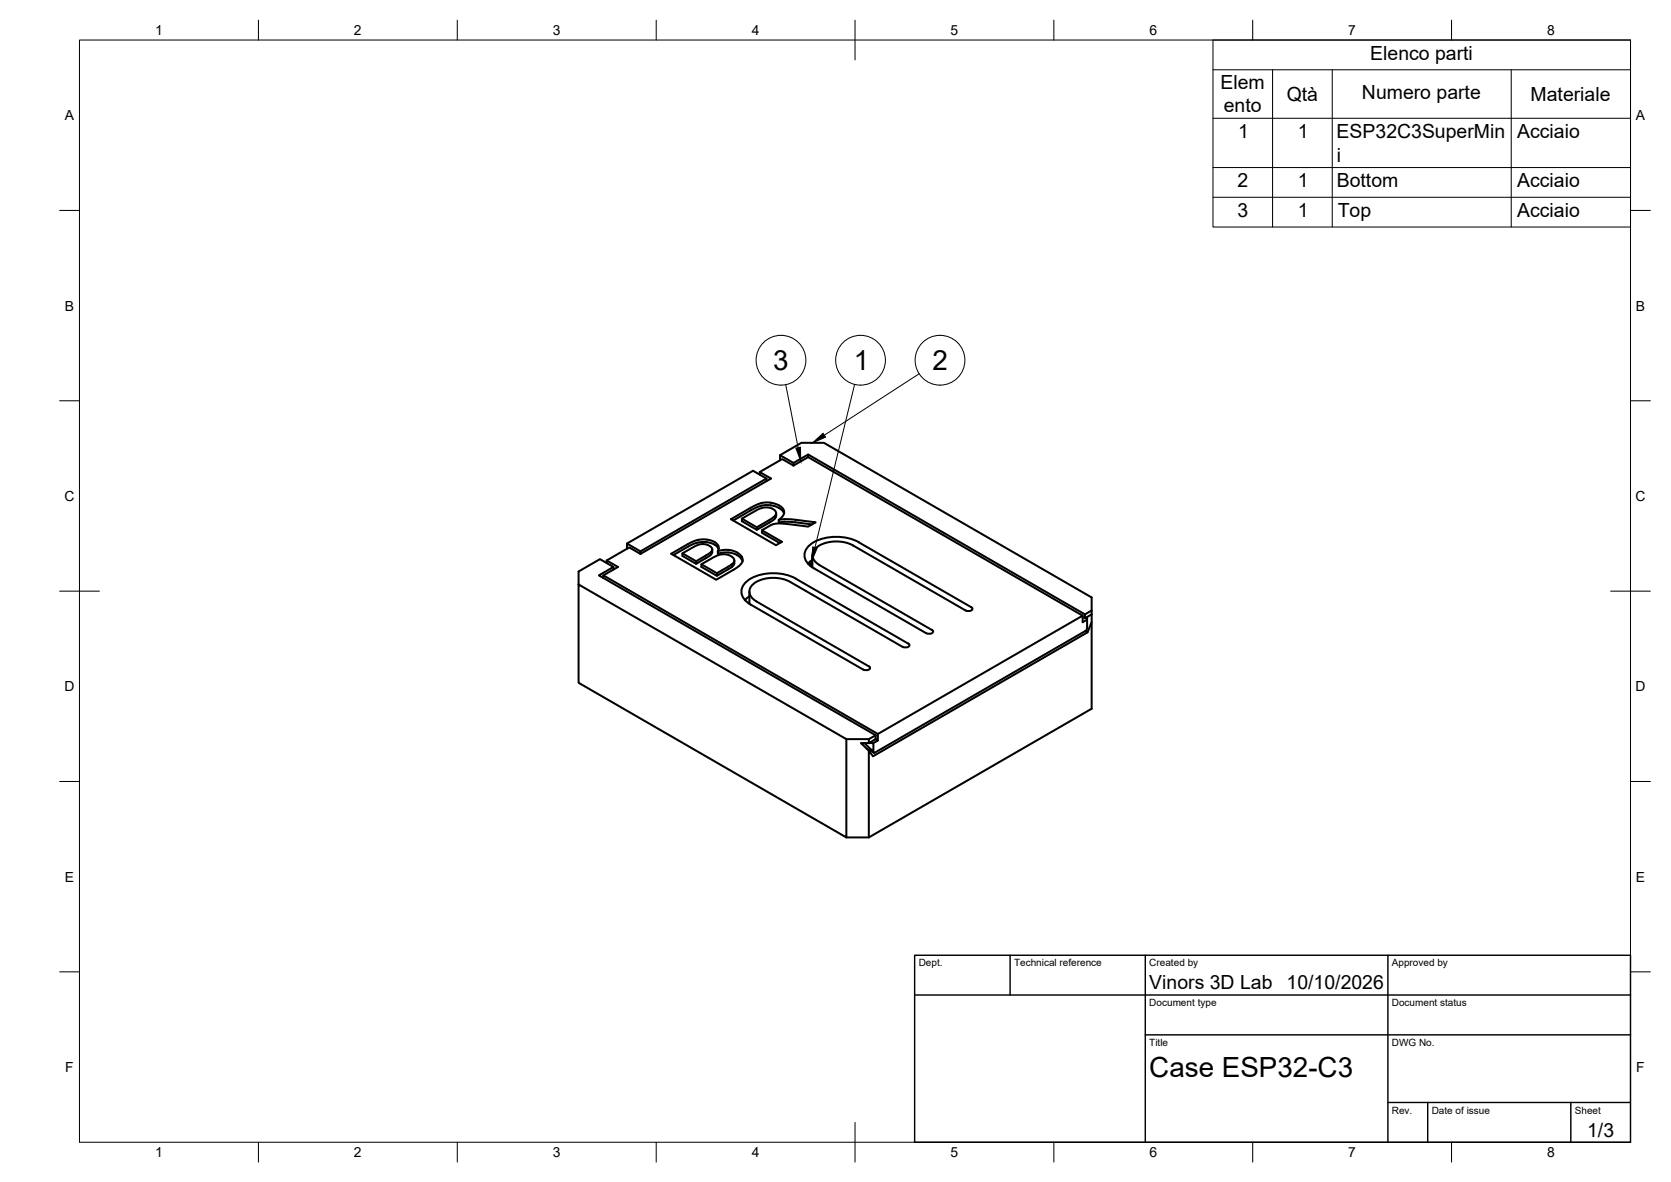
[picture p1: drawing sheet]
<svg xmlns="http://www.w3.org/2000/svg" width="420mm" height="297mm" viewBox="0 0 420 297" stroke-linecap="round" stroke-linejoin="round" font-family="sans-serif">
<!-- layer: Visible -->
<g fill="none" stroke="#000" stroke-width=".51">
<path d="M191 118.6l2.9 1.7-32.9 18.9M196.1 114.4v1.3M199.5 117l-2.8-1.6-5.7 3.2v.7M199.5 116.3v.7M203.2 114.9l69 39.8v1.7l1.1-.7M203.2 114.2v.7M203.2 114.9l-3.7 2.1M157.6 136.6l3.4 2v.6M161 139.2l-2.8-1.6-5.7 3.3v.6M171.6 139.1l3.4 1.9M179.1 138.1l-.1 .9-.4 .6-3.6 2.1v-.7l3.7-2.2 .4-.7-.3-.7-1.5-.6h-1.2l-1.3 .4-3.2 1.9v.6l3.4 2M180.5 138.5l.2-1-.7-1.1-1.4-.6-1.9-.3-1.4 .2-1.3 .5-5.2 3 11.3 6.5 5.4-3.2 .9-.8 .4-.9-.4-1.1-.8-.7-.9-.5-2-.3-2.2 .3v.7l2.3-.4 2 .4 1.2 .7 .7 1.1"/>
<path d="M180.7 138l-.4-.7-.9-.6-1.6-.4-1.7-.1-2.2 .7-4.6 2.6M186.5 130.3l3.8 2.2M192.7 120.9v-.6l-3.4-2-31.7 18.3v1.3M192.7 120.3l-31.7 18.3M195.2 129l-.1 .9-.6 .7-4.2 2.5v-.6l3.7-2.2 .9-.7 .3-.7-.4-.7-1.2-.6h-1.8l-1.2 .4-4.1 2.3v.7l3.8 2.1M195.8 130.7l1.2-1.4 .2-.6-.2-.6-.4-.6-1.1-.7-2.3-.5-1.4 .1-1.5 .4-6.5 3.7 11.3 6.5 1.5-.8-5-2.9v.6l4.4 2.6M197.1 129l-.4-.8-1.4-.8-1.5-.4-1.6-.1-2.2 .7-5.6 3.2M204.2 131.8l-5.6-.7-2.8 .2v-.6l1.2-.2h1.9l6.2 .8-1.9 1-5.6-.7h-2.5l-1.3 .4-2.2 1.3M204.3 139.5v3.1M214.5 137.1l28.3 16.3M214.5 137.1a9.1 9.1 0 0 0-9.2 .5 2.49 2.49 0 0 0-1 2.4 2.49 2.49 0 0 0 1.7 2M145.5 146.9l67.3 38.8v24.7l-67.3-38.8v-28l5.4-3.1 3.3 2-3.6 2.1 69.6 40.2"/>
<path d="M151.7 144.6l69 39.9 51.5-29.8M152.5 140.9l2.9 1.6-3.7 2.1v.7M154.2 142.5v.6M176.4 141.8l3.9 2.2M184.6 140.9v.9l-.6 .7-3.7 2.2v-.7l4-2.5 .3-.8-.4-.7-1.5-.7-1.6 .1-1.7 .7-3 1.7v.7l3.9 2.2M188.4 149.9l-1.1 .9M188.4 148.7v3M198.7 146.2a9.1 9.1 0 0 0-9.2 .5 2.49 2.49 0 0 0-1 2.4 2.49 2.49 0 0 0 1.7 2l28.3 16.4M198.7 146.2l28.2 16.4M203.7 141.2v1M204.1 140.8v1.7M204.3 140.7l-1.1 .9"/>
<path d="M206 142l28.3 16.3 .3 .4a1.2 1.2 0 0 1-1.7 .4M244.2 152.6l-28.3-16.3a12.2 12.2 0 0 0-12.1 .5 3.2 3.2 0 0 0 0 5.4l29.1 16.9M244.2 152.6l.3 .4a1.2 1.2 0 0 1-1.7 .4M272.8 154.4l-69.6-40.2-3.7 2.1-3.4-1.9 5.4-3.1h5.7l67.3 38.8v28l-56 32.3h-5.7M273.3 155.1v2.8l-.2 .5-53.3 30.8M273.5 158.9l-54 31.2-1-1.5v21.8M274.5 156.3l-1 2.6-.6-.3M274.5 154.4l-1.7 1-.6-.3M274.5 153.4l-1.7 1v1M227 162.5l.7 .2a.73 .73 0 0 0 .9-.8l-28.5-16.5a12.1 12.1 0 0 0-12.2 .6 3.2 3.2 0 0 0 0 5.4l29.2 16.9 .7 .1a.73 .73 0 0 0 .9-.8l-.2-.2M212.8 185.7h5.7M217.9 188.1l1.9 1.1-.2-.3"/>
<path d="M218.5 185.7v1h-2l2 1.9M218.5 185.7l1.7-.9v.9l-1.7 1h1.1v2.2l-2.3-2.2M220.2 185.7l.5 .4-1.1 .6M220.7 184.5v1.6"/>
</g>
<!-- layer: BORDER -->
<g fill="none" stroke="#000" stroke-width=".25">
<path d="M20 10.1h390v276.9h-390zM65 5.1v5M115 5.1v5M165 5.1v5M215 5.1v10M265 5.1v5M315 5.1v5M365 5.1v5M15 52.9h5M410 52.9h5M15 100.7h5M410 100.7h5"/>
<path d="M15 148.6h10M405 148.6h10M15 196.4h5M410 196.4h5M15 244.2h5M410 244.2h5M65 287v5M115 287v5M165 287v5M215 282.1v9.9M265 287v5M315 287v5"/>
<path d="M365 287v5"/>
</g>
<!-- layer: TITLEBLOCK -->
<path d="M230 240.1h180v46.9h-180zM230 250h180M254 240.1v9.9M288 240.1v46.9M349 240.1v46.9M288 260.1h122M349 277.1h61M359 277.1v9.9M395 277.1v9.9" fill="none" stroke="#000" stroke-width=".36"/>
<!-- layer: Parts Lists -->
<path d="M305 10.1h105v47h-105zM305 17.5h105M320 17.5v39.6M335 17.5v39.6M380 17.5v39.6M305 29.7h105M305 42.1h105M305 49.6h105" fill="none" stroke="#000" stroke-width=".25"/>
<!-- layer: Balloons -->
<g fill="none" stroke="#000" stroke-width=".25">
<circle cx="196.4" cy="90.5" r="6.3"/>
<circle cx="216.4" cy="90.5" r="6.3"/>
<circle cx="236.4" cy="90.5" r="6.3"/>
</g>
<!-- layer: 0 -->
<path d="M200.1 112.6l1.2-.2 .1 3.5zM204.3 111.3l2.6-2.4 .7 1zM204.4 137.4l1.1 .3-1.4 3.3z" fill="#000" stroke="#000" stroke-width=".25"/>
<path d="M197.6 96.7l3.1 15.8M214.9 96.6l-10 41M231.1 93.9l-23.8 15.5" fill="none" stroke="#000" stroke-width=".25"/>
<g font-size="7">
<text x="194.4" y="93">3</text>
<text x="214.7" y="93">1</text>
<text x="234.5" y="93">2</text>
<text x="289" y="270.6">Case ESP32-C3</text>
</g>
<g font-size="4.9">
<text x="344.6" y="15.1">Elenco parti</text>
<text x="306.9" y="22.4">Elem</text>
<text x="307.7" y="28.3">ento</text>
<text x="323.5" y="25.3">Qtà</text>
<text x="342.5" y="24.9">Numero parte</text>
<text x="384.9" y="25.3">Materiale</text>
<text x="311.3" y="34.6">1</text>
<text x="326.3" y="34.6">1</text>
<text x="336.1" y="34.8">ESP32C3SuperMin</text>
<text x="381.5" y="34.7">Acciaio</text>
<text x="336.1" y="40.6">i</text>
<text x="311.2" y="47">2</text>
<text x="326.3" y="47">1</text>
<text x="336.1" y="47.1">Bottom</text>
<text x="381.5" y="47.1">Acciaio</text>
<text x="311.1" y="54.5">3</text>
<text x="326.3" y="54.5">1</text>
<text x="336.4" y="54.6">Top</text>
<text x="381.5" y="54.6">Acciaio</text>
<text x="289" y="248.5">Vinors 3D Lab</text>
<text x="323.5" y="248.5">10/10/2026</text>
<text x="399.1" y="285.7">1/3</text>
</g>
<g font-size="3.5">
<text x="39" y="8.8">1</text>
<text x="89" y="8.8">2</text>
<text x="139" y="8.8">3</text>
<text x="189" y="8.8">4</text>
<text x="239" y="8.8">5</text>
<text x="289" y="8.8">6</text>
<text x="339" y="8.8">7</text>
<text x="389" y="8.8">8</text>
<text x="16.3" y="30.2">A</text>
<text x="411.3" y="30.2">A</text>
<text x="16.3" y="78">B</text>
<text x="411.3" y="78">B</text>
<text x="16.2" y="125.9">C</text>
<text x="411.2" y="125.9">C</text>
<text x="16.2" y="173.7">D</text>
<text x="411.2" y="173.7">D</text>
<text x="16.3" y="221.6">E</text>
<text x="411.3" y="221.6">E</text>
<text x="16.4" y="269.4">F</text>
<text x="411.4" y="269.4">F</text>
<text x="39" y="290.8">1</text>
<text x="89" y="290.8">2</text>
<text x="139" y="290.8">3</text>
<text x="189" y="290.8">4</text>
<text x="239" y="290.8">5</text>
<text x="289" y="290.8">6</text>
<text x="339" y="290.8">7</text>
<text x="389" y="290.8">8</text>
</g>
<g font-size="2.5">
<text x="231" y="242.9">Dept.</text>
<text x="255" y="242.9">Technical reference</text>
<text x="289" y="242.9">Created by</text>
<text x="350" y="242.9">Approved by</text>
<text x="289" y="252.8">Document type</text>
<text x="350" y="252.8">Document status</text>
<text x="289" y="262.9">Title</text>
<text x="350" y="262.9">DWG No.</text>
<text x="350" y="279.9">Rev.</text>
<text x="360" y="279.9">Date of issue</text>
<text x="396" y="279.9">Sheet</text>
</g>
</svg>
